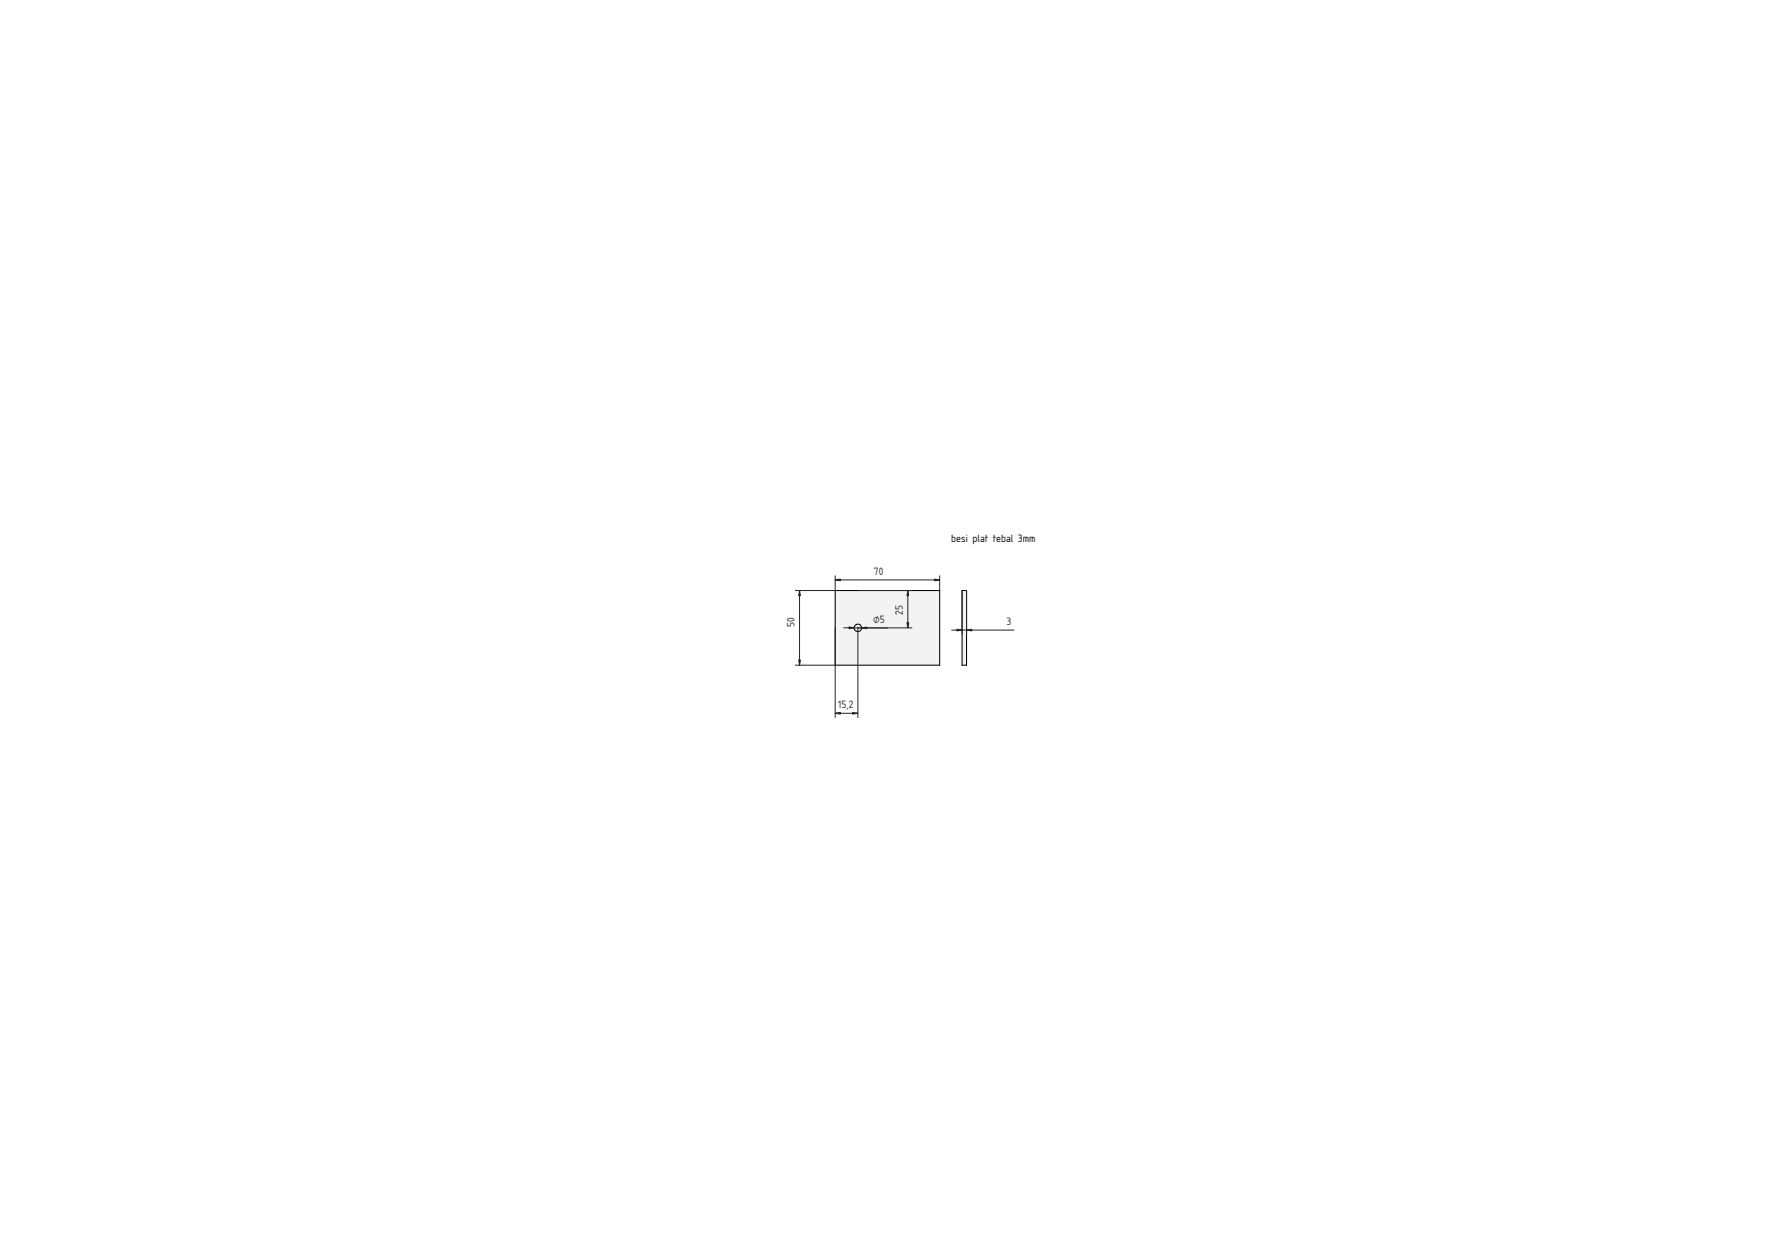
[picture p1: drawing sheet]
<svg xmlns="http://www.w3.org/2000/svg" width="1189mm" height="841mm" viewBox="0 0 1189 841" stroke-linecap="round" stroke-linejoin="round" font-family="sans-serif">
<g fill="#f1f3f5">
<path d="M559 395h70v50h-70z" fill-rule="evenodd"/>
<circle cx="575" cy="420" r="2.5"/>
</g>
<g fill="none" stroke="#000" stroke-width=".7">
<path d="M559 395h70v50h-70z"/>
<circle cx="575" cy="420" r="2.5"/>
</g>
<path d="M536 395v50M559 388h70M559 386v9h-26M575 395h36M608 395v25M629 386v9M559 420v60M565 420l29 1M611 420h-36v60M533 445h26M559 478h16" fill="none" stroke="#212529" stroke-width=".67"/>
<g fill="#212529" stroke="#212529" stroke-width=".67">
<path d="M559 388h4v1z"/>
<path d="M626 388h3l-3 1z"/>
<path d="M535 442h1v3z"/>
<path d="M536 395v4h-1z"/>
<path d="M571 477l4 1h-4z"/>
<path d="M559 478l4-1v1z"/>
<path d="M577 420h4v1z"/>
<path d="M569 420h3l-3 1z"/>
<path d="M607 417h2l-1 3z"/>
<path d="M608 395l1 4h-2z"/>
</g>
<path d="M644 395h3v50h-3z" fill-rule="evenodd" fill="#f1f3f5"/>
<path d="M644 395h3v50h-3z" fill="none" stroke="#000" stroke-width=".7"/>
<path d="M644 395v30M647 395v30M637 422h42" fill="none" stroke="#212529" stroke-width=".67"/>
<g fill="#212529" stroke="#212529" stroke-width=".67">
<path d="M647 422l4-1v1z"/>
<path d="M641 421l3 1h-3z"/>
</g>
<text font-size="6.7" x="637" y="363">besi plat tebal 3mm</text>
<g font-size="6.7" fill="#212529">
<text x="585" y="385">70</text>
<text x="605" y="412" transform="rotate(-90 605 412)">25</text>
<text x="532" y="420" transform="rotate(-90 532 420)">50</text>
<text x="585" y="417">⌀5</text>
<text x="674" y="418">3</text>
<text x="561" y="474">15,2</text>
</g>
</svg>
